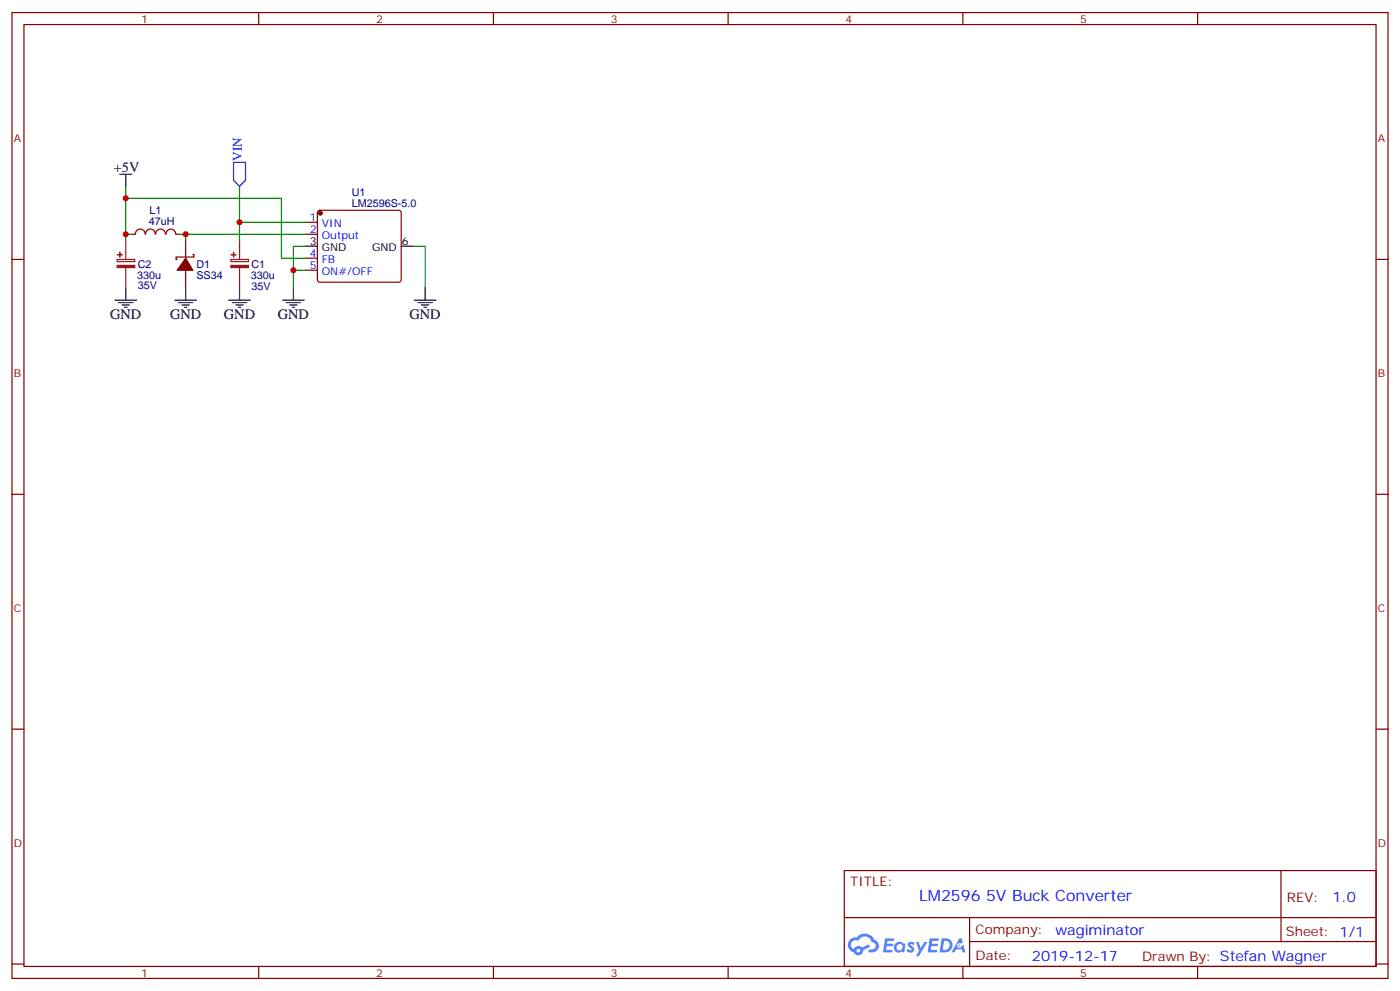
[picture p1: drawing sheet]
<svg xmlns="http://www.w3.org/2000/svg" width="412mm" height="292mm" viewBox="0 0 412 292" stroke-linecap="round" stroke-linejoin="round" font-family="sans-serif">
<g fill="none" stroke="#870000" stroke-width=".35">
<path d="M3.5 3.7h405.4v284.3h-405.4zM7.1 7.2h398.2v277.3h-398.2zM76.2 3.7v3.5M145.3 3.7v3.5M214.5 3.7v3.5M283.6 3.7v3.5M352.8 3.7v3.5M3.5 76.4h3.6M405.3 76.4h3.6M3.5 145.5h3.6M405.3 145.5h3.6M3.5 214.7h3.6"/>
<path d="M405.3 214.7h3.6M248.7 256.3h156.6v28.2h-156.6zM377.3 256.3v20.9M248.7 270.1h156.5M285.6 277.2h119.6M285.6 270.1v14.2M3.5 283.8h3.6M76.2 284.5v3.5M145.3 284.5v3.5M214.5 284.5v3.5M283.6 284.5v3.5M352.8 284.5v3.5"/>
<path d="M405.3 283.8h3.6"/>
</g>
<g fill="#5487ff">
<path d="M267.7 277.5a1.22 1.22 0 0 1 1.7 .2l-.4 .6a.47 .47 0 0 0-.3-.4 .47 .47 0 0 0-.5 .2l.1 .2a1.14 1.14 0 0 1 .8 1.8 1.14 1.14 0 0 1-1.9 0l-.2-.2 .5-.6 .7 .5a.29 .29 0 0 0 .3-.3 .29 .29 0 0 0-.2-.3 1.04 1.04 0 0 1-.6-1.7z"/>
<path d="M260.7 276.2h2.4l.3 .2-.2 .5-1.8 .1-.1 .8h1.5l.3 .4-.3 .4h-1.6l-.2 1.1h1.7l.2 .3-.2 .3-2.6 .1z"/>
<path d="M273.8 276.2h2.4l.3 .2-.1 .5-1.8 .1-.2 .8h1.6l.3 .4-.4 .4-1.6-.1-.1 1.1 1.7 .1 .2 .3-.2 .3-2.6 .1z"/>
<path d="M282.6 276.2h.7l.3 1.3-.6 .3a.69 .69 0 0 0-1 .3 .69 .69 0 0 0 .4 .9 .69 .69 0 0 0 .9-.6l.5-.2 .6 2.2h-.8l-.2-.9h-1.8l-.5 .9h-.8z"/>
<path d="M269.8 277.3h.8l.6 1.8 1.1-1.8h.9l-2.6 4.2h-.8l.9-1.5z"/>
<path d="M277.4 276.2l-.6 4.2h1.3a2.11 2.11 0 0 0 2.5-2.1 2.11 2.11 0 0 0-2.5-2.1zM278.1 277a1.39 1.39 0 0 1 1.7 1.4 1.39 1.39 0 0 1-1.8 1.2h-.3z"/>
<path d="M263.7 277.8a1.54 1.54 0 0 0-.1 2.2 1.54 1.54 0 0 0 2.2 .1l.6 .3 .3-2.3-.2-.3h-.4a1.49 1.49 0 0 0-2.4 0zM264 278.8a.94 .94 0 0 1 1.8 0 .94 .94 0 0 1-1.8 0z"/>
<path d="M250.4 276.6a2.18 2.18 0 0 0 1.1 3.7 1.44 1.44 0 0 0 1.6 .9 1.44 1.44 0 0 0 1.2-1.4l2-1.1-.5-.7-1.9 1a1.47 1.47 0 0 0-2.4 .4 1.39 1.39 0 0 1-.7-1.9 1.39 1.39 0 0 1 2-.5 2.12 2.12 0 0 1 2.2-1.3 2.12 2.12 0 0 1 1.9 1.7 1.14 1.14 0 0 1 1.1 1.4 1.14 1.14 0 0 1-1.7 .7 .43 .43 0 0 0-.5 .4 .43 .43 0 0 0 .4 .5 1.98 1.98 0 0 0 2.5-1.2 1.98 1.98 0 0 0-1.2-2.6 3.1 3.1 0 0 0-5.3-.6l-.9 .1zM252.3 279.9a.55 .55 0 0 1 1.1 0 .55 .55 0 0 1-1.1 0z"/>
<circle cx="282.6" cy="278.3" r=".26"/>
</g>
<g fill="none" stroke="#870000" stroke-width=".35">
<path d="M38.8 69h1.1M39.9 68.9a1.41 1.41 0 0 1 1.4-1.5 1.41 1.41 0 0 1 1.4 1.5M42.9 68.9a1.41 1.41 0 0 1 1.4-1.5 1.41 1.41 0 0 1 1.4 1.5M45.9 68.9a1.41 1.41 0 0 1 1.4-1.5 1.41 1.41 0 0 1 1.4 1.5M48.9 68.9a1.41 1.41 0 0 1 1.4-1.5 1.41 1.41 0 0 1 1.4 1.5M51.9 69h1M54.7 70.7v5.3M54.7 79.6v5.2M56.8 75h.3v.7h-5.2v.7h.3M90 65.4h3.5M90 69h3.5M90 76h3.5"/>
<path d="M90 79.6h3.5M93.7 62.1l.5-.2h23.3l.5 .2 .2 .5v19.8l-.3 .5-.4 .2h-23.3l-.5-.3-.2-.4v-19.8z"/>
</g>
<g fill="#870000" stroke="#870000" stroke-width=".35">
<path d="M54.7 76l2.1 3.6h-4.6z"/>
<circle cx="94.4" cy="62.8" r=".53"/>
</g>
<g fill="none" stroke="#000" stroke-width=".35">
<path d="M35.3 51.3h3.5M37 51.3v3.6M90 72.5h3.5M118.2 72.5h3.5M33.9 88.4h6.3M34.9 89.1h4.3M36 89.8h2.1M36.7 90.5h.7M37 84.8v3.6M51.5 88.4h6.4M52.6 89.1h4.2M53.6 89.8h2.1"/>
<path d="M54.3 90.5h.7M54.7 84.8v3.6M67.4 88.4h6.3M68.4 89.1h4.3M69.5 89.8h2.1M70.2 90.5h.7M70.6 84.8v3.6M83.3 88.4h6.3M84.3 89.1h4.2M85.4 89.8h2.1M86.1 90.5h.7M86.4 84.8v3.6"/>
<path d="M122.1 88.4h6.3M123.1 89.1h4.3M124.2 89.8h2.1M124.9 90.5h.7M125.2 84.8v3.6"/>
</g>
<path d="M68.8 47.8h3.5v5.3l-1.7 1.8-1.8-1.8z" fill="none" stroke="#00f" stroke-width=".35"/>
<path d="M37 54.9v3.5M70.6 54.9v15.8M37 70.7v-12.3h45.9v17.6h7.1M37 69h1.8M52.9 69h37.1M54.7 69v1.7M70.6 65.4h19.4M86.4 79.6h3.6M90 72.5h-3.6v12.3M121.7 72.5h3.5v12.3" fill="none" stroke="#008700" stroke-width=".35"/>
<path d="M34.5 76.4h5.2v.6h-5.2zM37 70.7v5.7M37 78.8v6M68 76.4h5.2v.6h-5.2zM70.6 70.7v5.7M70.6 78.8v6" fill="none" stroke="#8c2424" stroke-width=".35"/>
<g fill="#8c2424" stroke="#8c2424" stroke-width=".35">
<path d="M68 78.1h5.2v.7h-5.2z"/>
<path d="M68.1 75h1.4z"/>
<path d="M68.8 74.3v1.4z"/>
<path d="M34.5 78.1h5.2v.7h-5.2z"/>
<path d="M34.6 75h1.4z"/>
<path d="M35.3 74.3v1.4z"/>
</g>
<g fill="#c00">
<circle cx="54.7" cy="69" r=".88"/>
<circle cx="70.6" cy="65.4" r=".88"/>
<circle cx="37" cy="69" r=".88"/>
<circle cx="86.4" cy="79.6" r=".88"/>
<circle cx="37" cy="58.4" r=".88"/>
</g>
<text font-size="4.6" fill="#00f" x="270.8" y="265.3">LM2596 5V Buck Converter</text>
<g font-size="4.2">
<text x="33.5" y="50.6">+5V</text>
<text x="32.5" y="94">GND</text>
<text x="50.1" y="94">GND</text>
<text x="66" y="94">GND</text>
<text x="81.8" y="94">GND</text>
<text x="120.6" y="94">GND</text>
</g>
<g font-size="4.2" fill="#00f">
<text x="392.5" y="265.6">1.0</text>
<text x="310.9" y="275.1">wagiminator</text>
<text x="304" y="282.9">2019-12-17</text>
</g>
<text font-size="3.9" fill="#00f" x="71.3" y="47.4" transform="rotate(-90 71.3 47.4)">VIN</text>
<g font-size="3.9" fill="#800">
<text x="250.5" y="260.9">TITLE:</text>
<text x="379.1" y="265.6">REV:</text>
<text x="287.4" y="275.1">Company:</text>
<text x="378.7" y="275.7">Sheet: 1/1</text>
<text x="287.4" y="282.8">Date:</text>
<text x="336.4" y="282.8">Drawn By: Stefan Wagner</text>
</g>
<g font-size="3.2" fill="#800">
<text x="41.6" y="6.7">1</text>
<text x="110.8" y="6.7">2</text>
<text x="179.9" y="6.7">3</text>
<text x="249.1" y="6.7">4</text>
<text x="318.2" y="6.7">5</text>
<text x="4.1" y="41.8">A</text>
<text x="405.9" y="41.8">A</text>
<text x="4.1" y="110.9">B</text>
<text x="405.9" y="110.9">B</text>
<text x="4.1" y="180.1">C</text>
<text x="405.9" y="180.1">C</text>
<text x="4.1" y="249.2">D</text>
<text x="405.9" y="249.2">D</text>
<text x="41.6" y="287.5">1</text>
<text x="110.8" y="287.5">2</text>
<text x="179.9" y="287.5">3</text>
<text x="249.1" y="287.5">4</text>
<text x="318.2" y="287.5">5</text>
</g>
<g font-size="3.2" fill="#000080">
<text x="103.6" y="57.6">U1</text>
<text x="44.1" y="63.1">L1</text>
<text x="103.6" y="60.9">LM2596S-5.0</text>
<text x="43.8" y="66.4">47uH</text>
<text x="40.4" y="82.1">330u</text>
<text x="40.6" y="78.9">C2</text>
<text x="57.9" y="82.1">SS34</text>
<text x="57.9" y="78.9">D1</text>
<text x="73.9" y="82.1">330u</text>
<text x="74.1" y="78.9">C1</text>
<text x="40.6" y="85.2">35V</text>
<text x="74.1" y="85.3">35V</text>
</g>
<g font-size="3.2" fill="#00f">
<text x="91.3" y="65.1">1</text>
<text x="91.3" y="68.6">2</text>
<text x="94.8" y="66.9">VIN</text>
<text x="94.8" y="70.4">Output</text>
<text x="91.3" y="75.7">4</text>
<text x="94.8" y="77.4">FB</text>
<text x="91.3" y="79.2">5</text>
<text x="94.8" y="81">ON#/OFF</text>
</g>
<g font-size="3.2">
<text x="91.3" y="72.1">3</text>
<text x="94.8" y="73.9">GND</text>
<text x="109.6" y="73.9">GND</text>
<text x="118.4" y="72.1">6</text>
</g>
</svg>
